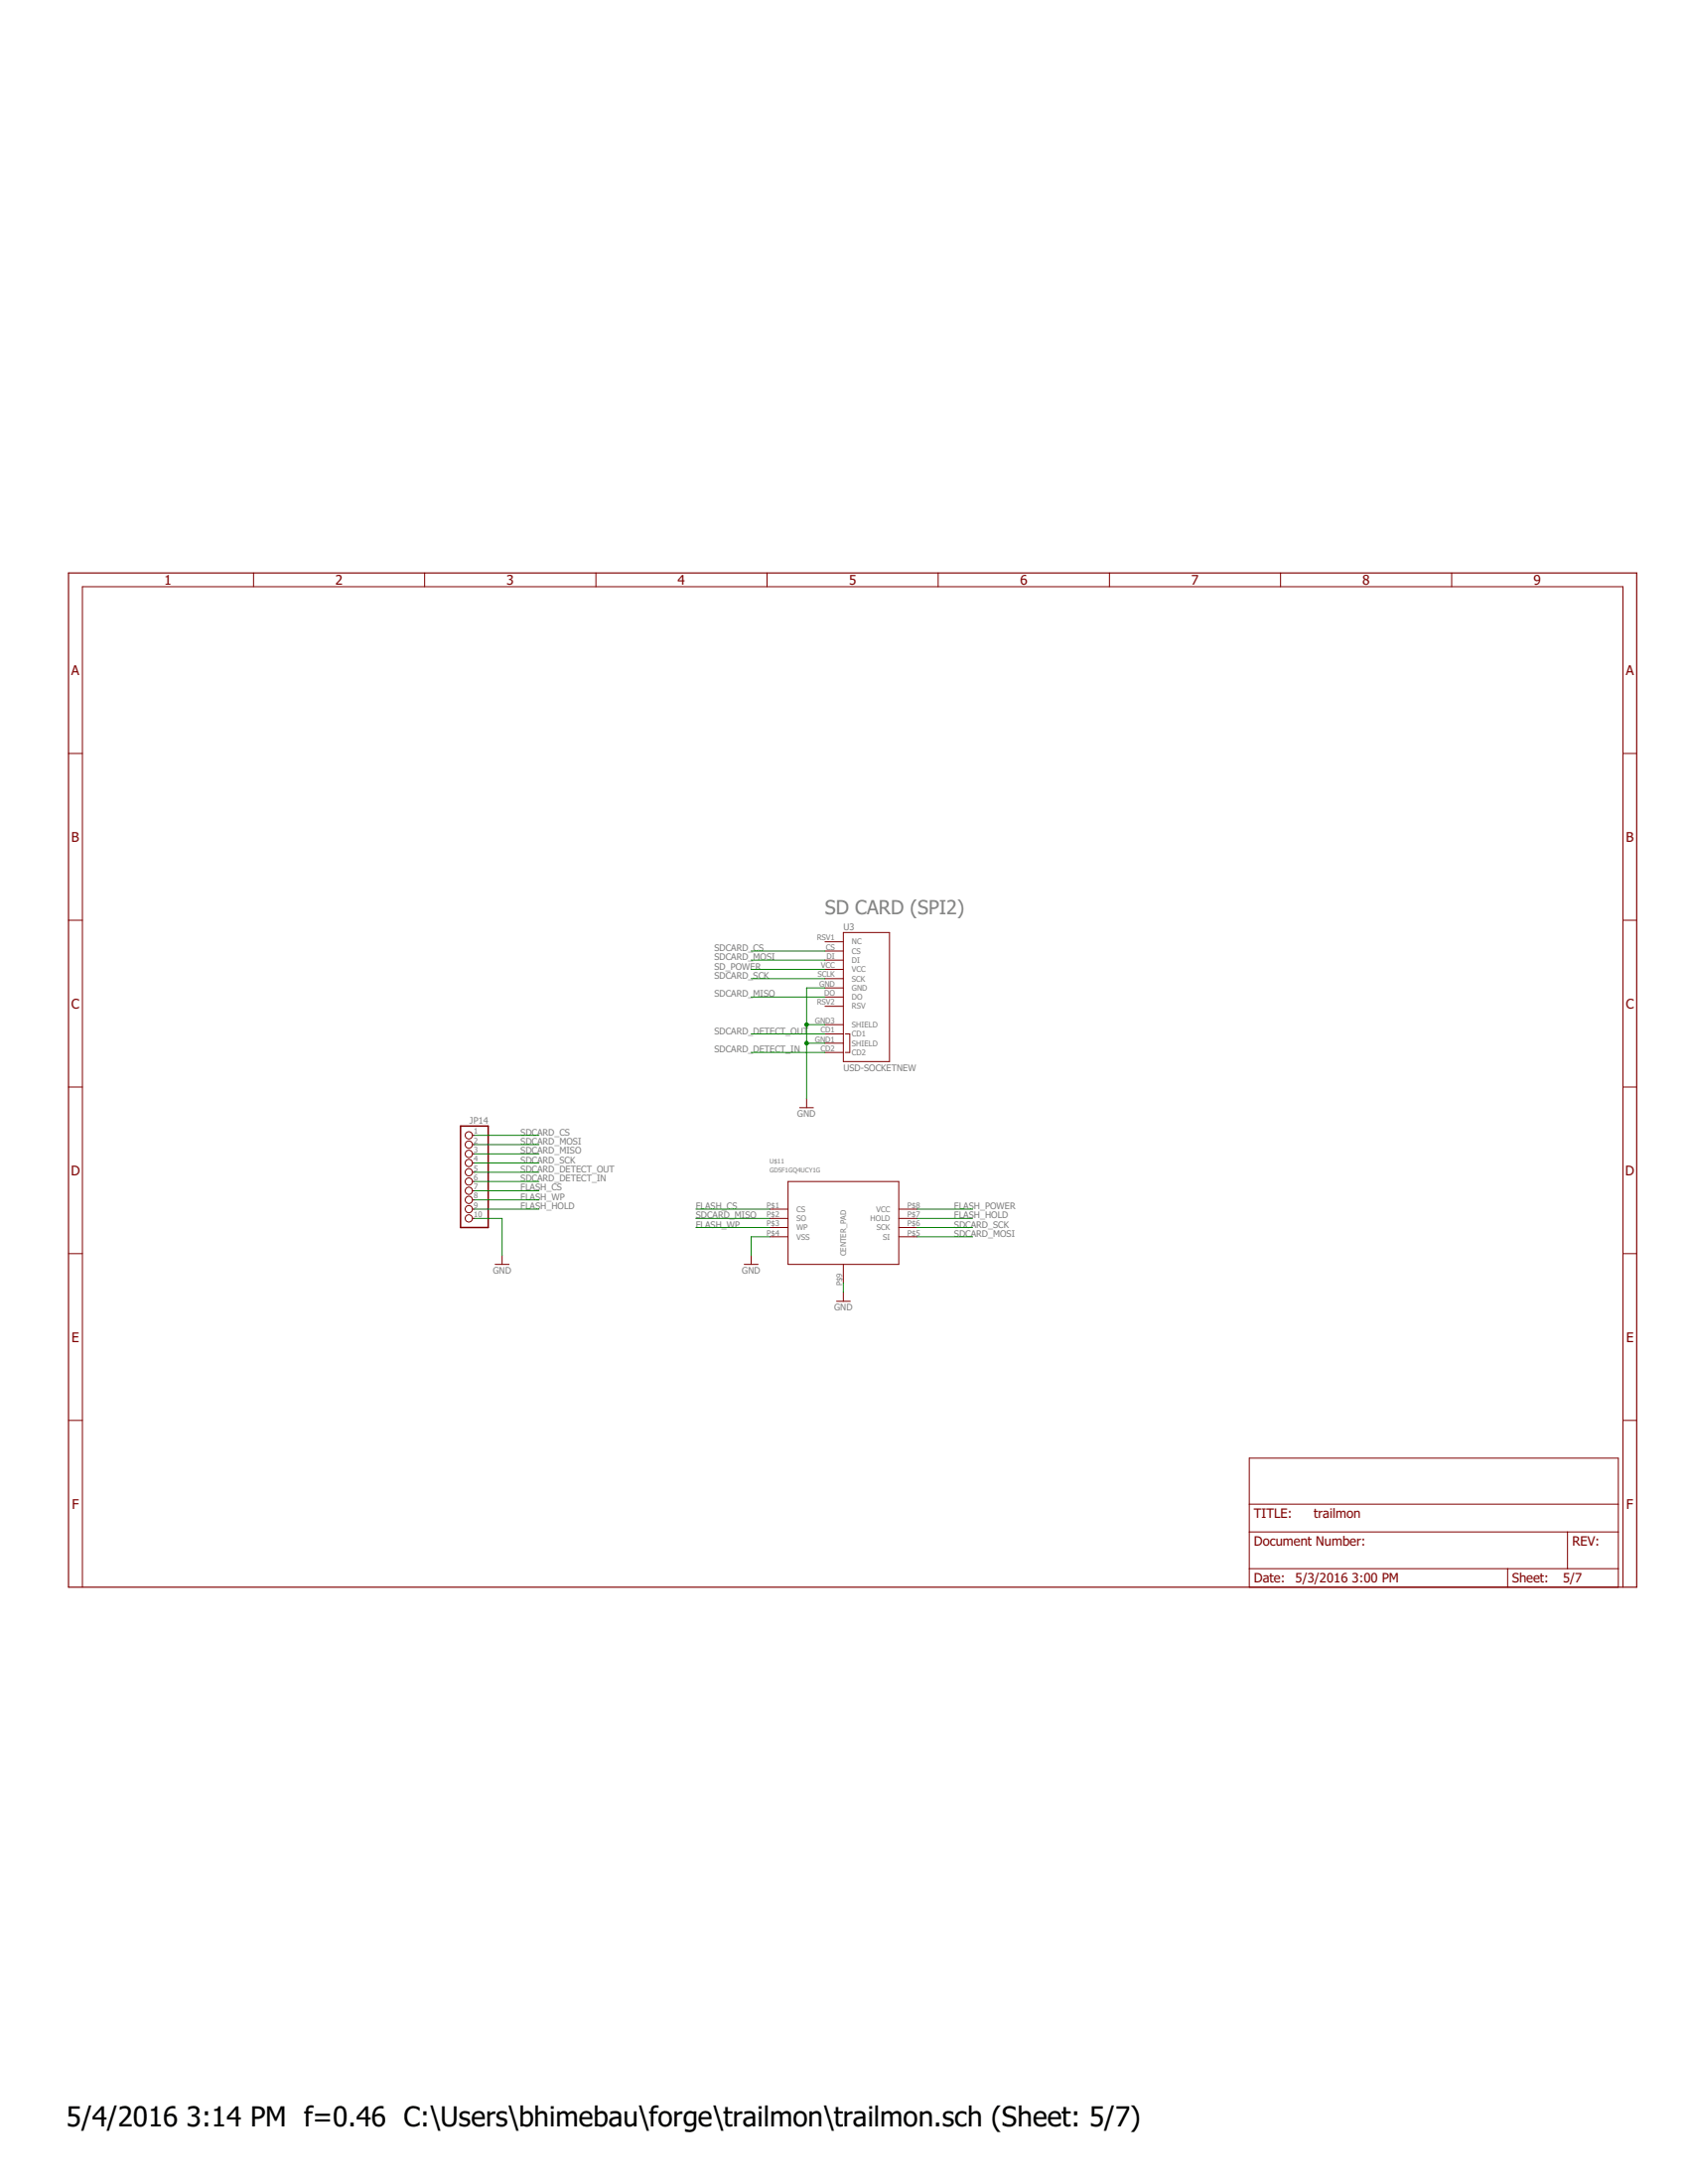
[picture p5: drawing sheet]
<svg xmlns="http://www.w3.org/2000/svg" width="216mm" height="279mm" viewBox="0 0 216 279" stroke-linecap="round" stroke-linejoin="round" font-family="sans-serif">
<path d="M8.8 73.3h200.5v129.8h-200.5z" fill="none" stroke="#800000" stroke-width=".15"/>
<g fill="none" stroke="#800000" stroke-width=".13">
<path d="M32.4 73.3v1.8M54.3 73.3v1.8M76.2 73.3v1.8M98.1 73.3v1.8M120 73.3v1.8M141.9 73.3v1.8M163.8 73.3v1.8M185.7 73.3v1.8M8.8 96.4h1.7M207.6 96.4h1.7M8.8 117.7h1.7M107.9 119.3h5.9v16.5h-5.9z"/>
<path d="M207.6 117.7h1.7M8.8 139.1h1.7M105.5 121.7h2.4M105.5 122.8h2.4M105.5 126.4h2.4M105.5 124h2.4M105.5 125.2h2.4M105.5 128.7h2.4M105.5 127.6h2.4M105.5 120.5h2.4M105.5 133.5h2.4M105.5 131.1h2.4"/>
<path d="M105.5 132.3h2.4M105.5 134.6h2.4M108.1 132.3h.6v2.3h-.6M207.6 139.1h1.7M60.4 154.7h.3M60.4 155.9h.3M60.4 151.2h.3M60.4 145.2h.3M60.4 146.4h.3M60.4 147.6h.3M60.4 148.8h.3M60.4 150h.3"/>
<path d="M60.4 152.3h.3M60.4 153.5h.3M98.4 154.7h2.4M98.4 155.9h2.4M98.4 157h2.4M98.4 158.2h2.4M100.8 151.2h14.2v10.6h-14.2zM102.3 141.7h1.7M103.2 140.5v1.2M115 154.7h2.3M115 155.9h2.3M115 157h2.3"/>
<path d="M115 158.2h2.3M8.8 160.4h1.7M63.3 161.8h1.8M64.2 160.6v1.2M95.2 161.8h1.8M96.1 160.6v1.2M107 166.5h1.8M107.9 161.8v2.3M107.9 165.3v1.2M207.6 160.4h1.7M8.8 181.7h1.7M159.8 186.5h47.2v16.6h-47.2z"/>
<path d="M159.8 196h47.2M159.8 192.4h47.2M200.5 196v4.7M207.6 181.7h1.7M10.5 203.1v-128h197.1v128M159.8 200.7h47.2M192.8 200.7v2.4"/>
<circle cx="60" cy="155.9" r=".47"/>
<circle cx="60" cy="147.6" r=".47"/>
<circle cx="60" cy="150" r=".47"/>
<circle cx="60" cy="145.2" r=".47"/>
<circle cx="60" cy="148.8" r=".47"/>
<circle cx="60" cy="153.5" r=".47"/>
<circle cx="60" cy="154.7" r=".47"/>
<circle cx="60" cy="146.4" r=".47"/>
<circle cx="60" cy="152.3" r=".47"/>
<circle cx="60" cy="151.2" r=".47"/>
</g>
<path d="M58.9 144.1h3.5v12.9h-3.5z" fill="none" stroke="#800000" stroke-width=".19"/>
<g fill="none" stroke="#008000" stroke-width=".13">
<path d="M96.1 134.6h9.4M96.1 125.2h9.4M96.1 127.6h9.4M96.1 121.7h9.4M96.1 132.3h9.4M96.1 124h9.4M96.1 122.8h9.4M103.2 131.1h2.3M103.2 133.5h2.3M105.5 126.4h-2.3v14.1M60.7 155.9h3.5v4.7M60.7 151.2h8.2"/>
<path d="M60.7 148.8h8.2M60.7 147.6h8.2M60.7 145.2h8.2M60.7 150h8.2M60.7 146.4h8.2M60.7 154.7h8.2M60.7 152.3h8.2M60.7 153.5h8.2M89 155.9h9.4M89 157h9.4M89 154.7h9.4M98.4 158.2h-2.3v2.4"/>
<path d="M117.3 158.2h7.1M117.3 155.9h7.1M117.3 157h7.1M117.3 154.7h7.1M107.9 164.1v1.2"/>
</g>
<g fill="#008000" stroke="#008000" stroke-width=".13">
<circle cx="103.2" cy="131.1" r=".23"/>
<circle cx="103.2" cy="133.5" r=".23"/>
</g>
<g font-size="3.5">
<text x="8.5" y="272">5/4/2016</text>
<text x="23.9" y="272">3:14 PM f=0.46 C:\Users\bhimebau\forge\trailmon\trailmon.sch (Sheet: 5/7)</text>
</g>
<text font-size="2.5" fill="#808080" x="105.5" y="116.9">SD CARD (SPI2)</text>
<g font-size="1.7" fill="#800000">
<text x="21" y="74.8">1</text>
<text x="42.9" y="74.8">2</text>
<text x="64.8" y="74.8">3</text>
<text x="86.7" y="74.8">4</text>
<text x="108.6" y="74.8">5</text>
<text x="130.5" y="74.8">6</text>
<text x="152.4" y="74.8">7</text>
<text x="174.3" y="74.8">8</text>
<text x="196.2" y="74.8">9</text>
<text x="9.1" y="86.3">A</text>
<text x="208" y="86.3">A</text>
<text x="9.1" y="107.7">B</text>
<text x="208" y="107.7">B</text>
<text x="9.1" y="129">C</text>
<text x="208" y="129">C</text>
<text x="9.1" y="150.3">D</text>
<text x="207.9" y="150.3">D</text>
<text x="9.2" y="171.6">E</text>
<text x="208" y="171.6">E</text>
<text x="9.2" y="193">F</text>
<text x="160.4" y="194.2">TITLE:</text>
<text x="160.4" y="197.7">Document Number:</text>
<text x="168" y="194.2">trailmon</text>
<text x="201.1" y="197.7">REV:</text>
<text x="208" y="193">F</text>
<text x="160.4" y="202.5">Date:</text>
<text x="165.7" y="202.5">5/3/2016</text>
<text x="172.9" y="202.5">3:00 PM</text>
<text x="193.4" y="202.5">Sheet:</text>
<text x="199.9" y="202.5">5/7</text>
</g>
<g font-size="1.2" fill="#808080">
<text x="107.9" y="119.1">U3</text>
<text x="91.4" y="125.2">SDCARD_SCK</text>
<text x="91.4" y="121.7">SDCARD_CS</text>
<text x="91.4" y="124">SD_POWER</text>
<text x="91.4" y="122.8">SDCARD_MOSI</text>
<text x="91.4" y="127.6">SDCARD_MISO</text>
<text x="91.4" y="134.6">SDCARD_DETECT_IN</text>
<text x="91.4" y="132.3">SDCARD_DETECT_OUT</text>
<text x="107.9" y="137">USD-SOCKETNEW</text>
<text x="60.1" y="143.8">JP14</text>
<text x="102" y="142.9">GND</text>
<text x="66.6" y="148.8">SDCARD_SCK</text>
<text x="66.6" y="147.6">SDCARD_MISO</text>
<text x="66.6" y="145.2">SDCARD_CS</text>
<text x="66.6" y="150">SDCARD_DETECT_OUT</text>
<text x="66.6" y="146.4">SDCARD_MOSI</text>
<text x="66.6" y="151.1">SDCARD_DETECT_IN</text>
<text x="66.6" y="152.3">FLASH_CS</text>
<text x="66.6" y="153.5">FLASH_WP</text>
<text x="66.6" y="154.7">FLASH_HOLD</text>
<text x="89" y="155.9">SDCARD_MISO</text>
<text x="89" y="154.7">FLASH_CS</text>
<text x="122" y="155.9">FLASH_HOLD</text>
<text x="122" y="154.7">FLASH_POWER</text>
<text x="89" y="157">FLASH_WP</text>
<text x="122" y="157">SDCARD_SCK</text>
<text x="122" y="158.2">SDCARD_MOSI</text>
<text x="63" y="162.9">GND</text>
<text x="94.9" y="162.9">GND</text>
<text x="106.7" y="167.7">GND</text>
</g>
<g font-size="1" fill="#808080">
<text x="104.5" y="120.3">RSV1</text>
<text x="104.6" y="125">SCLK</text>
<text x="105" y="123.9">VCC</text>
<text x="105.6" y="121.5">CS</text>
<text x="105.7" y="122.7">DI</text>
<text x="109" y="122">CS</text>
<text x="109" y="123.2">DI</text>
<text x="109" y="124.4">VCC</text>
<text x="109" y="125.6">SCK</text>
<text x="109" y="120.8">NC</text>
<text x="104.2" y="130.9">GND3</text>
<text x="104.5" y="128.6">RSV2</text>
<text x="104.8" y="126.2">GND</text>
<text x="105.4" y="127.4">DO</text>
<text x="109" y="126.7">GND</text>
<text x="109" y="129.1">RSV</text>
<text x="109" y="127.9">DO</text>
<text x="109" y="131.4">SHIELD</text>
<text x="104.2" y="133.3">GND1</text>
<text x="105" y="132.1">CD1</text>
<text x="105" y="134.5">CD2</text>
<text x="109" y="133.8">SHIELD</text>
<text x="109" y="132.6">CD1</text>
<text x="109" y="135">CD2</text>
<text x="60.6" y="145.1">1</text>
<text x="60.6" y="146.3">2</text>
<text x="60.6" y="147.4">3</text>
<text x="60.6" y="148.6">4</text>
<text x="60.6" y="149.8">5</text>
<text x="60.6" y="151">6</text>
<text x="60.6" y="152.2">7</text>
<text x="60.6" y="153.3">8</text>
<text x="60.6" y="154.5">9</text>
<text x="60.6" y="155.7">10</text>
<text x="98.1" y="154.5">P$1</text>
<text x="98.1" y="155.7">P$2</text>
<text x="101.9" y="155">CS</text>
<text x="112.1" y="155">VCC</text>
<text x="116" y="155.7">P$7</text>
<text x="116" y="154.5">P$8</text>
<text x="98.1" y="156.9">P$3</text>
<text x="98.1" y="158.1">P$4</text>
<text x="101.9" y="156.2">SO</text>
<text x="101.9" y="157.4">WP</text>
<text x="101.9" y="158.6">VSS</text>
<text x="108.2" y="160.7" transform="rotate(-90 108.2 160.7)">CENTER_PAD</text>
<text x="111.3" y="156.2">HOLD</text>
<text x="112.1" y="157.4">SCK</text>
<text x="112.9" y="158.6">SI</text>
<text x="116" y="158.1">P$5</text>
<text x="116" y="156.9">P$6</text>
<text x="107.7" y="164.5" transform="rotate(-90 107.7 164.5)">P$9</text>
</g>
<g font-size=".8" fill="#808080">
<text x="98.4" y="150">GD5F1GQ4UCY1G</text>
<text x="98.4" y="148.8">U$11</text>
</g>
</svg>
